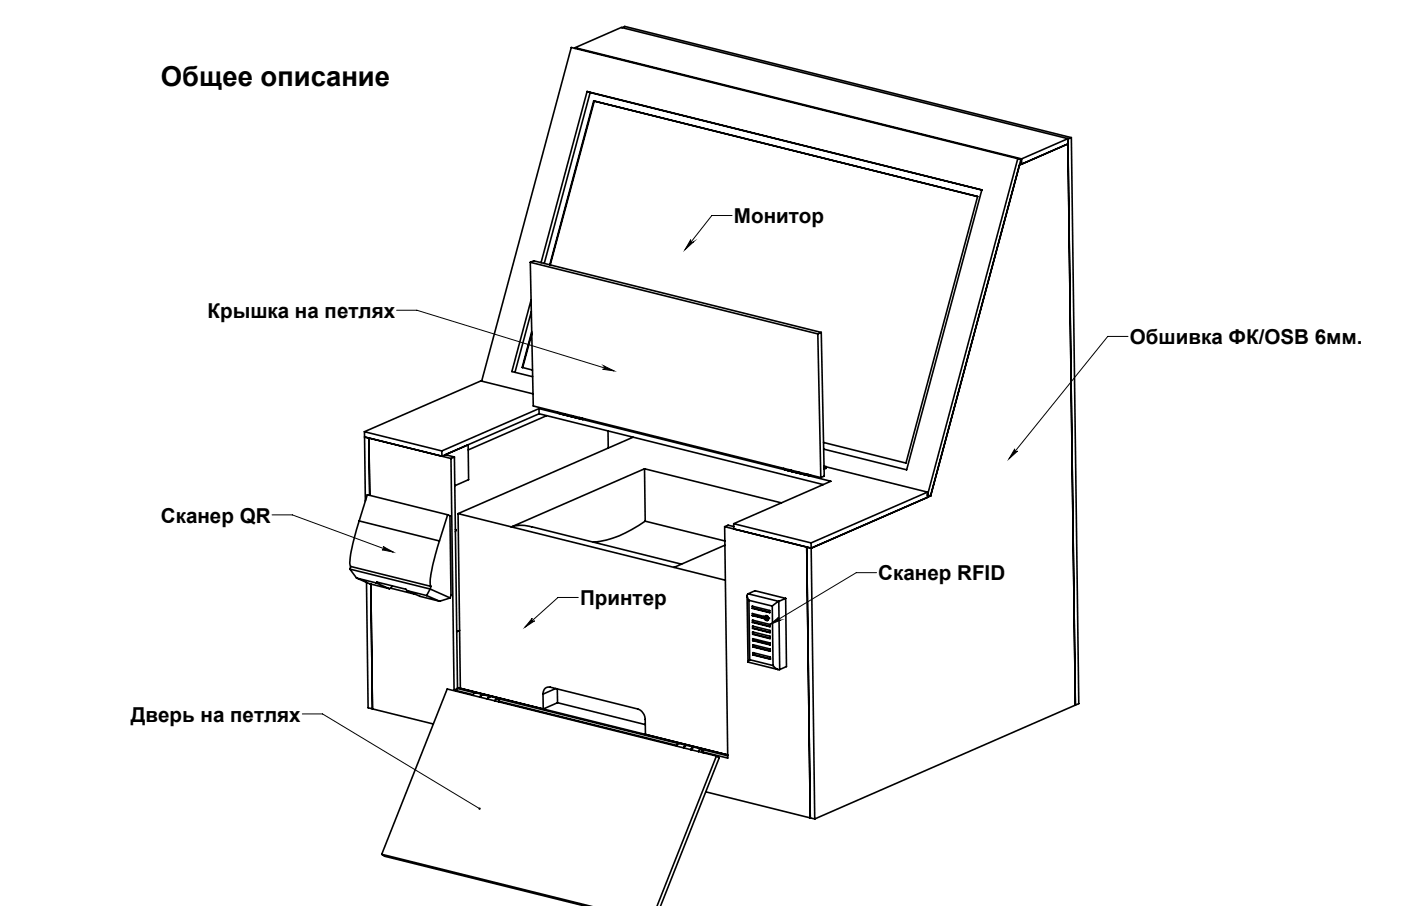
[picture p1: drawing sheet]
<svg xmlns="http://www.w3.org/2000/svg" width="432mm" height="279mm" viewBox="0 0 432 279" stroke-linecap="round" stroke-linejoin="round" font-family="sans-serif">
<g fill="none" stroke="#000" stroke-width=".31">
<path d="M212.9 73.9a.54 .54 0 0 0 .1 .7 .54 .54 0 0 0 .7 0l-2.6 2.4zM225.6 66.5h-6.2l-8.3 10.5M122.2 95.7h6.3l60.7 18.7M186.1 112.8l3.1 1.6-3.5-.5a.55 .55 0 0 0 .7-.4 .55 .55 0 0 0-.3-.7zM347.7 103.8h-6.3l-30.4 37.7M312.8 138.4a.54 .54 0 0 0 .1 .8 .54 .54 0 0 0 .7-.1l-2.6 2.4zM83.9 158.8h6.2l31.1 11.5M118.1 168.5l3.1 1.8-3.5-.8a.54 .54 0 0 0 .7-.3 .54 .54 0 0 0-.3-.7zM270.2 176.6h-6.3l-26.6 16M164 190.7a.54 .54 0 0 0 0 .7 .54 .54 0 0 0 .8 .1l-3 1.9zM178.2 184.3h-6.2l-10.2 9.1M237.3 192.6l2.7-2.3a.54 .54 0 0 0-.1 .8 .54 .54 0 0 0 .7 .1z"/>
<path d="M93.2 220.2h6.2l48.4 29.2"/>
</g>
<path d="M164 190.7a.54 .54 0 0 0 0 .7 .54 .54 0 0 0 .8 .1l-3 1.9zM212.9 73.9a.54 .54 0 0 0 .1 .7 .54 .54 0 0 0 .7 0l-2.6 2.4zM118.1 168.5l3.1 1.8-3.5-.8a.54 .54 0 0 0 .7-.3 .54 .54 0 0 0-.3-.7zM237.3 192.6l2.7-2.3a.54 .54 0 0 0-.1 .8 .54 .54 0 0 0 .7 .1zM312.8 138.4a.54 .54 0 0 0 .1 .8 .54 .54 0 0 0 .7-.1l-2.6 2.4zM147.5 249.2v.4l.6 .1-.3-.3 .3 .2-.1-.5zM186.1 112.8l3.1 1.6-3.5-.5a.55 .55 0 0 0 .7-.4 .55 .55 0 0 0-.3-.7z" fill="#000"/>
<g fill="none" stroke="#000" stroke-width=".5">
<path d="M177.2 14.7l14.3-6.2 137.6 34.3M177.2 14.7l137.7 34.3M177.2 14.7v.3M191.7 8.5l.8-.4 137.7 34.3M180.9 28.2l121.7 30.4M180.9 28.2l-14.1 52.8M180.9 28.2l1 .3M181.9 28.5l120.7 30.1M181.9 28.5l-14.2 52.7M183 31.1l118.3 29.5M183 31.1l-13.6 50.6M183 31.1l.2 .1"/>
<path d="M183.2 31.2l118.1 29.4M183.2 31.2l-13.6 50.5M302.6 58.6l-23.2 86.3-25.5-6.4M313.7 48.9l-137.6-34.3-27.7 102.9M313.7 48.9l-27.8 103.8 .9 .3M313.7 48.9l.9 .3-27.8 103.8M314.9 49v1.6M329.1 42.8l-14.2 6.2M329.1 42.8v1.6l-14.9 6.5M330.2 42.4l-1.1 .5 2.3 174.6M330.2 42.4l2.3 174.6-1.1 .5M301.3 60.6l-22.1 82.2-25.4-6.3"/>
<path d="M163.4 80.9l1.1-.5 88.6 22.1M163.4 80.9l88.7 22.1M163.4 80.9l1 44.3 88.6 22.1M163.7 92.5l-5.9 22.1 6.3 1.6M163.8 96.1l-5.1 18.7M163.9 102.3l-3 11 3.2 .8M163.9 102.9l-2.8 10.5M252.1 103l.9 44.3M253.1 102.5l-1 .5M253.1 102.5l.9 44.3-1 .5M112.3 133.1l23.9 6M112.3 133.1l.1 1.7"/>
<path d="M112.4 134.8l26.6 6.6M112.4 134.8l1.3 .3 .2 17.7M112.4 134.8l.2 19.7M144.3 137.2l.1 10.7-4.2 1.9M164.3 121.5l-16.1-4-35.9 15.6M166.1 126l90 22.4-30 13.1M166.1 126l-29.9 13.1M166.1 126l.1 1.6M166.2 127.6l87.6 21.8M166.2 127.6l-30 13.1v-1.6M168.5 128.2l-24.2 10.5M171.8 127.1l.2 .3 2.3 .6"/>
<path d="M172.9 127.6v.1M174 127.6l.4 .4M174.1 127.7l.4 .3 2.1 .6M176.2 128.2l.5 .4M176.4 128.2l.1 .1M176.4 128.2l.4 .4 2.1 .6M178.5 128.8l.3 .3 .6-.1M178.7 128.8l.6 .1M179.6 129v.4l.5-.2M187.4 132.9l.1 5.3M195.1 134.8l-53.9 23.6M137.3 140.2l2.8 .7"/>
<path d="M138 158.8l.7 .3 .3 24.5-.3 .8M138 158.8l-2.6 8M138 158.8l-24.8-6.2-2.5 8.1M139 141.4l.9 71.4M140.1 140.9l-1.1 .5M140.1 140.9l.9 71.4M141.2 158.4l.7 53.9M141.2 158.4l82.4 20.5M198.6 144.6l-41 17.9a9.8 9.8 0 0 1 6.3 0M198.6 144.6l42.2 10.5M198.6 144.6l.3 16.1M241.5 144.4l.4 .5"/>
<path d="M242.6 145l6.7 1.7M243.7 145l.4 .4M243.8 145v.1M243.8 145l.4 .4M246 145.6l.4 .3M246.2 145.7l.3 .3M248.3 146.1l.4 .4 .4-.2M248.4 146.2l.2 .2 .4-.1M249.3 146.4v.3M249.8 146.5l-.5 .2M254 143.7l.6 .2M254.6 143.9l-.6 .3"/>
<path d="M254.6 143.9v.5l-.6 .3M254.6 144l31.3 7.8M285.9 151.8l-35.9 15.6M285.9 151.8v1.6M286.8 153l-36.8 16.1M107.8 175.5l2.1 2.8M107.8 175.5l24.8 6.1M108.1 174.7l24.7 6.1M108.1 174.7l-.3 .8M109.9 178.3l6.1 1.5M109.9 178.3l4 1.7 6.1 1.5M110.7 160.7a43.1 43.1 0 0 0-2.9 13.3l.3 .7"/>
<path d="M110.7 160.7l24.7 6.1M113 179.6l.5 38.7 1.3 .3M116 179.8l.1-.3 9 2.2 .3 .4M116 179.8l4 1.7M135.4 166.8a45.9 45.9 0 0 0-2.8 13.5l.2 .5M140.4 163.3l.1 .1-.1 .6M163.9 162.5l46.2 11.5M198.9 160.7a32.3 32.3 0 0 1-16 6.5M198.9 160.7l24.5 6.1M223.3 162.4l26.7 6.7M223.3 162.4l1 71.4-7.6-1.9M223.4 168.1l-15.6 6.9"/>
<path d="M226.1 161.5l.1 1.6M226.1 161.5l23.9 5.9M226.2 162.4l-1.8-.4-1.1 .4M250 167.4v1.7M250 169.1l1.1 83.5M250 169.1l-1.4-.4 1.1 83.5M114.3 180.1l.5 38.5M120.5 181.4l7.5 1.9M120.5 181.4l-.5 .1M120.9 180.7l-.4 .7M125.4 182.1l6.1 1.6M125.4 182.1l4 1.8 6.1 1.5"/>
<path d="M131.5 183.7l4 1.7M132.6 181.6l6.1 2.8M132.6 181.6l-1.1 2.1M132.8 180.8l-.2 .8M138.7 184.4l-3.2 1M141.7 194.4l-.9 .4M230.3 183.7l.2 20.4M230.6 183.1a1.47 1.47 0 0 0 .2 2M230.6 183.1l9.4 2.4M230.6 183.1l2.1-.9 9.4 2.3M230.8 185.1l7.2 1.8M230.8 185.1l.3 18.3"/>
<path d="M231.8 186.9l5.4 1.4v.6l-5.3-1.3zM231.9 189.2l3.4 .9v.6l-3.4-.9zM231.9 191.2l5.4 1.4v.7l-5.4-1.4zM232 194.9l5.3 1.3v.8l-5.3-1.4zM232 193.1l5.3 1.3v.7l-5.3-1.3zM232 197l5.4 1.3v.6l-5.4-1.3zM232 198.8l5.4 1.4v.6l-5.4-1.3zM232 187l.1 .5M232.1 189.3v.5M232.1 187.5l5.1 1.3M232.1 187.5l-.2 .1M232.1 189.8l3.2 .8"/>
<path d="M232.1 189.8h-.2M232.1 191.3v.5M232.1 191.8l5.2 1.3M232.1 191.8l-.2 .1M232.1 193.7l5.2 1.3M232.1 193.1v.6M232.1 193.7l-.1 .1M232.1 194.9l.1 .6M232.2 197v.4M232.2 195.5l5.1 1.3M232.2 195.5l-.2 .1M232.2 197.4l-.2 .2"/>
<path d="M232.2 197.4l5.2 1.4M232.2 199.4l5.2 1.3M232.2 198.9v.5M232.2 199.4l-.2 .1M235.6 190.4a.62 .62 0 0 1 .7-.6 .62 .62 0 0 1 .6 .7l-.2 .7h-.7M235.9 190.2a.56 .56 0 0 0-.3 .7 .56 .56 0 0 0 .7 .3M235.9 190.2a.59 .59 0 0 1 .6 .3 .59 .59 0 0 1-.2 .7M236 189.9l-.2 .3M236.3 191.2l.4 .1M236.3 191.2h.1M236.7 190.1l-.4-.1-.4 .2M236.9 190.6h.1"/>
<path d="M236.9 190.6l-.6 .6M238 186.9l.3 18.3M240 185.5l-2 1.4M240 185.5l.3 21M242.1 184.5l.3 21.1-2.1 .9M242.1 184.5l-2.1 1M114.8 218.6l18.8 4.7M139.9 212.8l5.9 1.4M141 212.3l-1.1 .5M141 212.3l5.4 1.4M141 212.1l83.3 20.7M148.5 214.3l-.5 .7"/>
<path d="M148.8 214.2l-2.3-.6-.4 .3-.3 .6M148.8 214.2h-.3l-.6 .8M150.8 214.9l-.5 .7M151.1 214.8l-2.2-.6-.5 .2-.3 .6M151.2 214.8l-.6 .1-.4 .6M152.5 216.1a.66 .66 0 0 1 .5-.7 .66 .66 0 0 1 .8 .4l.3 .7M152.6 216.1l.4-.6h.4l.3 .3v.6M153.4 215.3l-2.2-.5-.5 .2-.3 .6M153.6 215.5l55.6 13.8M154 216.3l54.6 13.6M167.4 214.1a1.86 1.86 0 0 1 2.2-2.2l27 6.8a3.6 3.6 0 0 1 2.3 3.2v4.6M167.4 214.1v4.6l4.4-2"/>
<path d="M171.3 212.3l-3.9 1.8M171.8 212.5v4.2M171.8 216.7l27.1 6.7M231.1 203.4l-.5 .8 9.2 2.3M231.1 203.4l7.2 1.8M232.1 201.3l5.3 1.3 .1 .7-5.4-1.3zM232.2 201.3v.6M232.2 201.9l5.3 1.3M232.2 201.9l-.1 .1M238.3 205.2a2.26 2.26 0 0 0 2 1.3M331.4 217.5l-80.3 35.1M211.2 230l-.5 .6"/>
<path d="M211.5 229.8l-2.2-.5-.8 .8M211.6 229.8l-.6 .2-.4 .6M213.6 230.5l-.6 .7M213.8 230.4l-2.2-.6-.4 .2-.4 .6M213.9 230.4l-.5 .1-.5 .7M215.3 231.8a.66 .66 0 0 1 .4-.8 .66 .66 0 0 1 .8 .4l.3 .8M215.3 231.8l.5-.6 .3-.1 .3 .4 .1 .6M216.1 231l-2.2-.6-.4 .2-.4 .6M216.3 231.1l8 2M220.8 233.2l.9 .6-18.1 45.6M220.8 233.2l-18.3 46.2M220.8 233.2l-83-20.7-20.1 51"/>
<path d="M217.5 244.2l32.2 8M249.7 252.2l1.4 .4M117.7 263.5l64.3 15.9M117.7 263.5l.8 .6 61.9 15.3"/>
<circle cx="235.9" cy="190.7" r=".24"/>
</g>
<text font-size="8.5" x="49.6" y="26.4">Общее описание</text>
<g font-size="6.3">
<text x="226.2" y="68.8">Монитор</text>
<text x="64" y="98.1">Крышка на петлях</text>
<text x="348.2" y="106.1">Обшивка ФК/OSB 6мм.</text>
<text x="49.6" y="161.2">Сканер QR</text>
<text x="270.7" y="179">Сканер RFID</text>
<text x="178.8" y="186.6">Принтер</text>
<text x="40.3" y="222.5">Дверь на петлях</text>
</g>
</svg>
